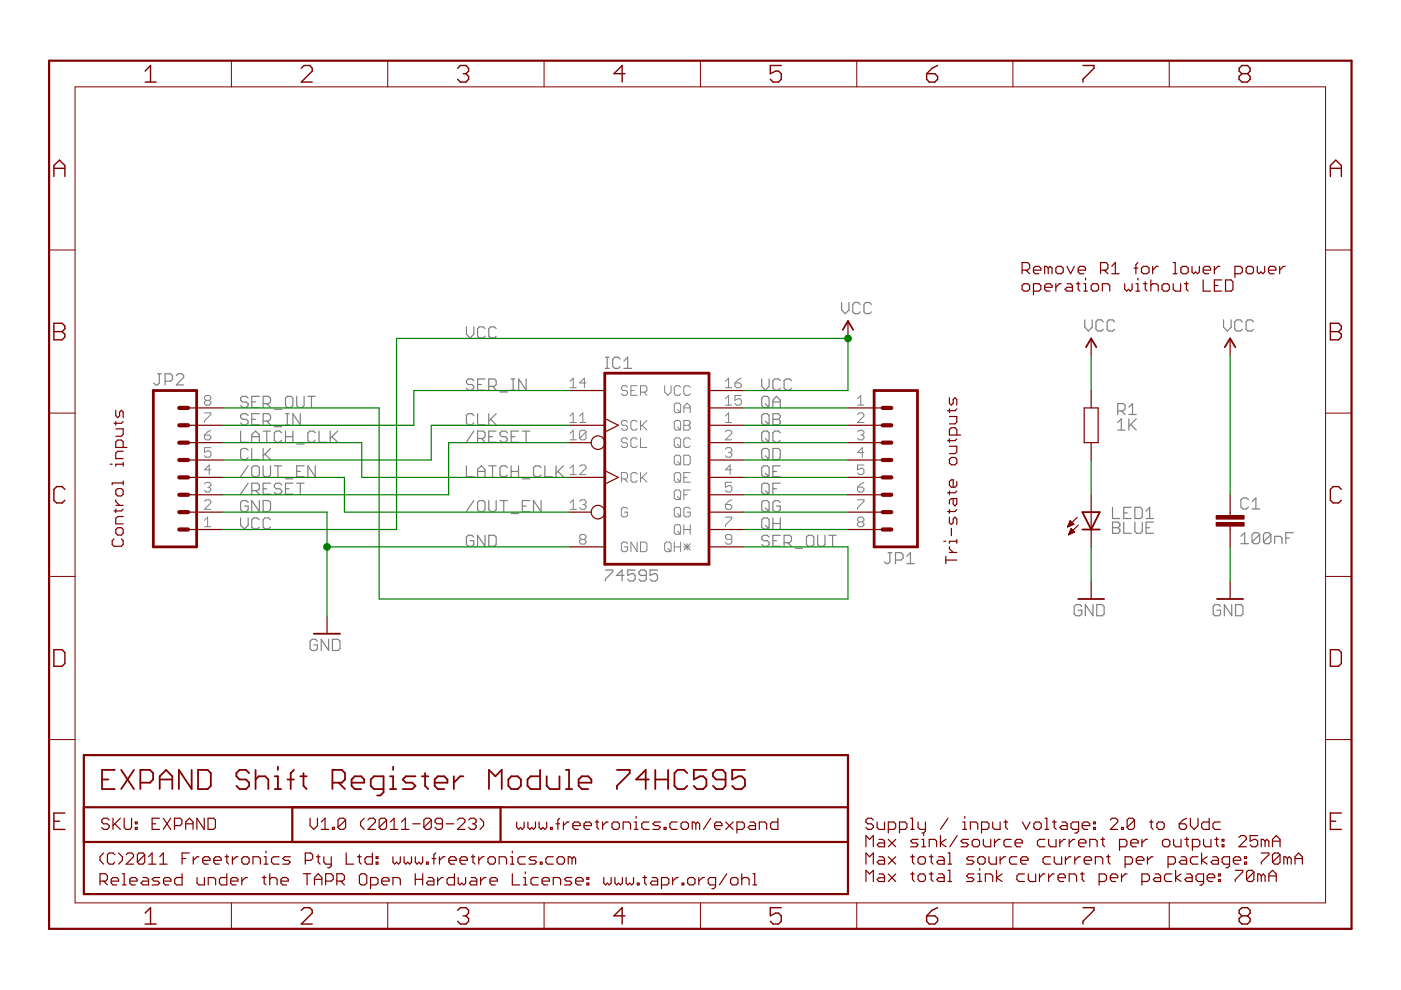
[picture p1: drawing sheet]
<?xml version="1.0" encoding="utf-8"?>
<!DOCTYPE eagle SYSTEM "eagle.dtd">
<eagle version="9.3.0">
<drawing>
<settings>
<setting alwaysvectorfont="no"/>
<setting keepoldvectorfont="yes"/>
<setting verticaltext="up"/>
</settings>
<grid distance="0.1" unitdist="inch" unit="inch" style="lines" multiple="1" display="no" altdistance="0.01" altunitdist="inch" altunit="inch"/>
<schematic xreflabel="%F%N/%S.%C%R" xrefpart="/%S.%C%R">
<libraries>
<library name="freetronics">
<symbols>
<symbol name="GND">
<wire x1="-1.905" y1="0" x2="1.905" y2="0" width="0.254" layer="94"/>
<text x="-2.54" y="-2.54" size="1.778" layer="96">&gt;VALUE</text>
<pin name="GND" x="0" y="2.54" visible="off" length="short" direction="sup" rot="R270"/>
</symbol>
</symbols>
<devicesets>
<deviceset name="GND" prefix="GND">
<gates>
<gate name="1" symbol="GND" x="0" y="0"/>
</gates>
<devices>
<device name="">
<technologies>
<technology name=""/>
</technologies>
</device>
</devices>
</deviceset>
</devicesets>
</library>
<library name="freetronics-master-v1">
<symbols>
<symbol name="RESISTOR">
<wire x1="-2.54" y1="1.016" x2="2.54" y2="1.016" width="0.1524" layer="94"/>
<wire x1="-2.54" y1="-1.016" x2="-2.54" y2="1.016" width="0.1524" layer="94"/>
<wire x1="2.54" y1="-1.016" x2="2.54" y2="1.016" width="0.1524" layer="94"/>
<wire x1="-2.54" y1="-1.016" x2="2.54" y2="-1.016" width="0.1524" layer="94"/>
<text x="-3.81" y="1.4986" size="1.778" layer="95">&gt;NAME</text>
<text x="-3.81" y="-3.302" size="1.778" layer="96">&gt;VALUE</text>
<pin name="2" x="5.08" y="0" visible="off" length="short" direction="pas" swaplevel="1" rot="R180"/>
<pin name="1" x="-5.08" y="0" visible="off" length="short" direction="pas" swaplevel="1"/>
</symbol>
<symbol name="M08">
<wire x1="1.27" y1="-10.16" x2="-5.08" y2="-10.16" width="0.4064" layer="94"/>
<wire x1="-1.27" y1="-2.54" x2="0" y2="-2.54" width="0.6096" layer="94"/>
<wire x1="-1.27" y1="-5.08" x2="0" y2="-5.08" width="0.6096" layer="94"/>
<wire x1="-1.27" y1="-7.62" x2="0" y2="-7.62" width="0.6096" layer="94"/>
<wire x1="-5.08" y1="12.7" x2="-5.08" y2="-10.16" width="0.4064" layer="94"/>
<wire x1="1.27" y1="-10.16" x2="1.27" y2="12.7" width="0.4064" layer="94"/>
<wire x1="-5.08" y1="12.7" x2="1.27" y2="12.7" width="0.4064" layer="94"/>
<wire x1="-1.27" y1="2.54" x2="0" y2="2.54" width="0.6096" layer="94"/>
<wire x1="-1.27" y1="0" x2="0" y2="0" width="0.6096" layer="94"/>
<wire x1="-1.27" y1="5.08" x2="0" y2="5.08" width="0.6096" layer="94"/>
<wire x1="-1.27" y1="7.62" x2="0" y2="7.62" width="0.6096" layer="94"/>
<wire x1="-1.27" y1="10.16" x2="0" y2="10.16" width="0.6096" layer="94"/>
<text x="-5.08" y="-12.7" size="1.778" layer="96">&gt;VALUE</text>
<text x="-5.08" y="13.462" size="1.778" layer="95">&gt;NAME</text>
<pin name="1" x="5.08" y="-7.62" visible="pad" length="middle" direction="pas" swaplevel="1" rot="R180"/>
<pin name="2" x="5.08" y="-5.08" visible="pad" length="middle" direction="pas" swaplevel="1" rot="R180"/>
<pin name="3" x="5.08" y="-2.54" visible="pad" length="middle" direction="pas" swaplevel="1" rot="R180"/>
<pin name="4" x="5.08" y="0" visible="pad" length="middle" direction="pas" swaplevel="1" rot="R180"/>
<pin name="5" x="5.08" y="2.54" visible="pad" length="middle" direction="pas" swaplevel="1" rot="R180"/>
<pin name="6" x="5.08" y="5.08" visible="pad" length="middle" direction="pas" swaplevel="1" rot="R180"/>
<pin name="7" x="5.08" y="7.62" visible="pad" length="middle" direction="pas" swaplevel="1" rot="R180"/>
<pin name="8" x="5.08" y="10.16" visible="pad" length="middle" direction="pas" swaplevel="1" rot="R180"/>
</symbol>
</symbols>
<devicesets>
<deviceset name="RESISTOR" prefix="R" uservalue="yes">
<gates>
<gate name="G$1" symbol="RESISTOR" x="0" y="0"/>
</gates>
<devices>
<device name="1206" package="1206">
<connects>
<connect gate="G$1" pin="1" pad="1"/>
<connect gate="G$1" pin="2" pad="2"/>
</connects>
<technologies>
<technology name=""/>
</technologies>
</device>
<device name="0603" package="0603">
<connects>
<connect gate="G$1" pin="1" pad="1"/>
<connect gate="G$1" pin="2" pad="2"/>
</connects>
<technologies>
<technology name=""/>
</technologies>
</device>
<device name="PTH1" package="AXIAL-0.3">
<connects>
<connect gate="G$1" pin="1" pad="P$1"/>
<connect gate="G$1" pin="2" pad="P$2"/>
</connects>
<technologies>
<technology name=""/>
</technologies>
</device>
<device name="2010" package="R2010">
<connects>
<connect gate="G$1" pin="1" pad="1"/>
<connect gate="G$1" pin="2" pad="2"/>
</connects>
<technologies>
<technology name=""/>
</technologies>
</device>
<device name="0402" package="C0402">
<connects>
<connect gate="G$1" pin="1" pad="1"/>
<connect gate="G$1" pin="2" pad="2"/>
</connects>
<technologies>
<technology name=""/>
</technologies>
</device>
<device name="0805" package="0805">
<connects>
<connect gate="G$1" pin="1" pad="1"/>
<connect gate="G$1" pin="2" pad="2"/>
</connects>
<technologies>
<technology name=""/>
</technologies>
</device>
<device name="0805-LARGE" package="0805-LARGE">
<connects>
<connect gate="G$1" pin="1" pad="1"/>
<connect gate="G$1" pin="2" pad="2"/>
</connects>
<technologies>
<technology name=""/>
</technologies>
</device>
</devices>
</deviceset>
<deviceset name="M08" prefix="JP" uservalue="yes">
<gates>
<gate name="G$1" symbol="M08" x="-2.54" y="0"/>
</gates>
<devices>
<device name="" package="1X08">
<connects>
<connect gate="G$1" pin="1" pad="1"/>
<connect gate="G$1" pin="2" pad="2"/>
<connect gate="G$1" pin="3" pad="3"/>
<connect gate="G$1" pin="4" pad="4"/>
<connect gate="G$1" pin="5" pad="5"/>
<connect gate="G$1" pin="6" pad="6"/>
<connect gate="G$1" pin="7" pad="7"/>
<connect gate="G$1" pin="8" pad="8"/>
</connects>
<technologies>
<technology name=""/>
</technologies>
</device>
<device name="LOCK" package="1X08_LOCK">
<connects>
<connect gate="G$1" pin="1" pad="1"/>
<connect gate="G$1" pin="2" pad="2"/>
<connect gate="G$1" pin="3" pad="3"/>
<connect gate="G$1" pin="4" pad="4"/>
<connect gate="G$1" pin="5" pad="5"/>
<connect gate="G$1" pin="6" pad="6"/>
<connect gate="G$1" pin="7" pad="7"/>
<connect gate="G$1" pin="8" pad="8"/>
</connects>
<technologies>
<technology name=""/>
</technologies>
</device>
<device name="LOCK_LONGPADS" package="1X08_LOCK_LONGPADS">
<connects>
<connect gate="G$1" pin="1" pad="1"/>
<connect gate="G$1" pin="2" pad="2"/>
<connect gate="G$1" pin="3" pad="3"/>
<connect gate="G$1" pin="4" pad="4"/>
<connect gate="G$1" pin="5" pad="5"/>
<connect gate="G$1" pin="6" pad="6"/>
<connect gate="G$1" pin="7" pad="7"/>
<connect gate="G$1" pin="8" pad="8"/>
</connects>
<technologies>
<technology name=""/>
</technologies>
</device>
</devices>
</deviceset>
</devicesets>
</library>
<library name="freetronics-marc">
<symbols>
<symbol name="LED">
<wire x1="1.27" y1="0" x2="0" y2="-2.54" width="0.254" layer="94"/>
<wire x1="0" y1="-2.54" x2="-1.27" y2="0" width="0.254" layer="94"/>
<wire x1="1.27" y1="-2.54" x2="0" y2="-2.54" width="0.254" layer="94"/>
<wire x1="0" y1="-2.54" x2="-1.27" y2="-2.54" width="0.254" layer="94"/>
<wire x1="1.27" y1="0" x2="0" y2="0" width="0.254" layer="94"/>
<wire x1="0" y1="0" x2="-1.27" y2="0" width="0.254" layer="94"/>
<wire x1="0" y1="0" x2="0" y2="-2.54" width="0.1524" layer="94"/>
<wire x1="-2.032" y1="-0.762" x2="-3.429" y2="-2.159" width="0.1524" layer="94"/>
<wire x1="-1.905" y1="-1.905" x2="-3.302" y2="-3.302" width="0.1524" layer="94"/>
<text x="3.556" y="-4.572" size="1.778" layer="95" rot="R90">&gt;NAME</text>
<text x="5.715" y="-4.572" size="1.778" layer="96" rot="R90">&gt;VALUE</text>
<pin name="C" x="0" y="-5.08" visible="off" length="short" direction="pas" rot="R90"/>
<pin name="A" x="0" y="2.54" visible="off" length="short" direction="pas" rot="R270"/>
<polygon width="0.1524" layer="94">
<vertex x="-3.429" y="-2.159"/>
<vertex x="-3.048" y="-1.27"/>
<vertex x="-2.54" y="-1.778"/>
</polygon>
<polygon width="0.1524" layer="94">
<vertex x="-3.302" y="-3.302"/>
<vertex x="-2.921" y="-2.413"/>
<vertex x="-2.413" y="-2.921"/>
</polygon>
</symbol>
<symbol name="VCC2">
<wire x1="0.762" y1="1.27" x2="0" y2="2.54" width="0.254" layer="94"/>
<wire x1="0" y1="2.54" x2="-0.762" y2="1.27" width="0.254" layer="94"/>
<text x="-1.016" y="3.556" size="1.778" layer="96">&gt;VALUE</text>
<pin name="VCC" x="0" y="0" visible="off" length="short" direction="sup" rot="R90"/>
</symbol>
</symbols>
<devicesets>
<deviceset name="LED" prefix="LED" uservalue="yes">
<gates>
<gate name="G$1" symbol="LED" x="0" y="0"/>
</gates>
<devices>
<device name="5MM" package="LED5MM">
<connects>
<connect gate="G$1" pin="A" pad="A"/>
<connect gate="G$1" pin="C" pad="K"/>
</connects>
<technologies>
<technology name=""/>
</technologies>
</device>
<device name="3MM" package="LED3MM">
<connects>
<connect gate="G$1" pin="A" pad="A"/>
<connect gate="G$1" pin="C" pad="K"/>
</connects>
<technologies>
<technology name=""/>
</technologies>
</device>
<device name="1206" package="LED-1206">
<connects>
<connect gate="G$1" pin="A" pad="A"/>
<connect gate="G$1" pin="C" pad="C"/>
</connects>
<technologies>
<technology name=""/>
</technologies>
</device>
<device name="0603" package="LED-0603">
<connects>
<connect gate="G$1" pin="A" pad="A"/>
<connect gate="G$1" pin="C" pad="C"/>
</connects>
<technologies>
<technology name=""/>
</technologies>
</device>
<device name="10MM" package="LED10MM">
<connects>
<connect gate="G$1" pin="A" pad="A"/>
<connect gate="G$1" pin="C" pad="C"/>
</connects>
<technologies>
<technology name=""/>
</technologies>
</device>
<device name="0805" package="LED-0805">
<connects>
<connect gate="G$1" pin="A" pad="A"/>
<connect gate="G$1" pin="C" pad="C"/>
</connects>
<technologies>
<technology name=""/>
</technologies>
</device>
<device name="0805-LARGE" package="LED-0805-LARGE">
<connects>
<connect gate="G$1" pin="A" pad="A"/>
<connect gate="G$1" pin="C" pad="C"/>
</connects>
<technologies>
<technology name=""/>
</technologies>
</device>
</devices>
</deviceset>
<deviceset name="VCC" prefix="P+">
<gates>
<gate name="1" symbol="VCC2" x="0" y="0"/>
</gates>
<devices>
<device name="">
<technologies>
<technology name=""/>
</technologies>
</device>
</devices>
</deviceset>
</devicesets>
</library>
<library name="freetronics-original">
<symbols>
<symbol name="74595">
<wire x1="-5.08" y1="-15.24" x2="10.16" y2="-15.24" width="0.4064" layer="94"/>
<wire x1="10.16" y1="-15.24" x2="10.16" y2="12.7" width="0.4064" layer="94"/>
<wire x1="10.16" y1="12.7" x2="-5.08" y2="12.7" width="0.4064" layer="94"/>
<wire x1="-5.08" y1="12.7" x2="-5.08" y2="-15.24" width="0.4064" layer="94"/>
<text x="-5.08" y="13.335" size="1.778" layer="95">&gt;NAME</text>
<text x="-5.08" y="-17.78" size="1.778" layer="96">&gt;VALUE</text>
<pin name="QB" x="15.24" y="5.08" length="middle" direction="hiz" rot="R180"/>
<pin name="QC" x="15.24" y="2.54" length="middle" direction="hiz" rot="R180"/>
<pin name="QD" x="15.24" y="0" length="middle" direction="hiz" rot="R180"/>
<pin name="QE" x="15.24" y="-2.54" length="middle" direction="hiz" rot="R180"/>
<pin name="QF" x="15.24" y="-5.08" length="middle" direction="hiz" rot="R180"/>
<pin name="QG" x="15.24" y="-7.62" length="middle" direction="hiz" rot="R180"/>
<pin name="QH" x="15.24" y="-10.16" length="middle" direction="hiz" rot="R180"/>
<pin name="SCL" x="-10.16" y="2.54" length="middle" direction="in" function="dot"/>
<pin name="SCK" x="-10.16" y="5.08" length="middle" direction="in" function="clk"/>
<pin name="RCK" x="-10.16" y="-2.54" length="middle" direction="in" function="clk"/>
<pin name="G" x="-10.16" y="-7.62" length="middle" direction="in" function="dot"/>
<pin name="SER" x="-10.16" y="10.16" length="middle" direction="in"/>
<pin name="QA" x="15.24" y="7.62" length="middle" direction="hiz" rot="R180"/>
<pin name="QH*" x="15.24" y="-12.7" length="middle" direction="hiz" rot="R180"/>
<pin name="GND" x="-10.16" y="-12.7" length="middle" direction="pwr"/>
<pin name="VCC" x="15.24" y="10.16" length="middle" direction="pwr" rot="R180"/>
</symbol>
</symbols>
<devicesets>
<deviceset name="74*595" prefix="IC">
<gates>
<gate name="A" symbol="74595" x="22.86" y="0"/>
</gates>
<devices>
<device name="N" package="DIL16">
<connects>
<connect gate="A" pin="G" pad="13"/>
<connect gate="A" pin="GND" pad="8"/>
<connect gate="A" pin="QA" pad="15"/>
<connect gate="A" pin="QB" pad="1"/>
<connect gate="A" pin="QC" pad="2"/>
<connect gate="A" pin="QD" pad="3"/>
<connect gate="A" pin="QE" pad="4"/>
<connect gate="A" pin="QF" pad="5"/>
<connect gate="A" pin="QG" pad="6"/>
<connect gate="A" pin="QH" pad="7"/>
<connect gate="A" pin="QH*" pad="9"/>
<connect gate="A" pin="RCK" pad="12"/>
<connect gate="A" pin="SCK" pad="11"/>
<connect gate="A" pin="SCL" pad="10"/>
<connect gate="A" pin="SER" pad="14"/>
<connect gate="A" pin="VCC" pad="16"/>
</connects>
<technologies>
<technology name="LS"/>
</technologies>
</device>
<device name="D" package="SO16">
<connects>
<connect gate="A" pin="G" pad="13"/>
<connect gate="A" pin="GND" pad="8"/>
<connect gate="A" pin="QA" pad="15"/>
<connect gate="A" pin="QB" pad="1"/>
<connect gate="A" pin="QC" pad="2"/>
<connect gate="A" pin="QD" pad="3"/>
<connect gate="A" pin="QE" pad="4"/>
<connect gate="A" pin="QF" pad="5"/>
<connect gate="A" pin="QG" pad="6"/>
<connect gate="A" pin="QH" pad="7"/>
<connect gate="A" pin="QH*" pad="9"/>
<connect gate="A" pin="RCK" pad="12"/>
<connect gate="A" pin="SCK" pad="11"/>
<connect gate="A" pin="SCL" pad="10"/>
<connect gate="A" pin="SER" pad="14"/>
<connect gate="A" pin="VCC" pad="16"/>
</connects>
<technologies>
<technology name="LS"/>
</technologies>
</device>
<device name="FK" package="LCC20">
<connects>
<connect gate="A" pin="G" pad="17"/>
<connect gate="A" pin="GND" pad="10"/>
<connect gate="A" pin="QA" pad="19"/>
<connect gate="A" pin="QB" pad="2"/>
<connect gate="A" pin="QC" pad="3"/>
<connect gate="A" pin="QD" pad="4"/>
<connect gate="A" pin="QE" pad="5"/>
<connect gate="A" pin="QF" pad="7"/>
<connect gate="A" pin="QG" pad="8"/>
<connect gate="A" pin="QH" pad="9"/>
<connect gate="A" pin="QH*" pad="12"/>
<connect gate="A" pin="RCK" pad="15"/>
<connect gate="A" pin="SCK" pad="14"/>
<connect gate="A" pin="SCL" pad="13"/>
<connect gate="A" pin="SER" pad="18"/>
<connect gate="A" pin="VCC" pad="20"/>
</connects>
<technologies>
<technology name="LS"/>
</technologies>
</device>
<device name="" package="TSSOP16">
<connects>
<connect gate="A" pin="G" pad="13"/>
<connect gate="A" pin="GND" pad="8"/>
<connect gate="A" pin="QA" pad="15"/>
<connect gate="A" pin="QB" pad="1"/>
<connect gate="A" pin="QC" pad="2"/>
<connect gate="A" pin="QD" pad="3"/>
<connect gate="A" pin="QE" pad="4"/>
<connect gate="A" pin="QF" pad="5"/>
<connect gate="A" pin="QG" pad="6"/>
<connect gate="A" pin="QH" pad="7"/>
<connect gate="A" pin="QH*" pad="9"/>
<connect gate="A" pin="RCK" pad="12"/>
<connect gate="A" pin="SCK" pad="11"/>
<connect gate="A" pin="SCL" pad="10"/>
<connect gate="A" pin="SER" pad="14"/>
<connect gate="A" pin="VCC" pad="16"/>
</connects>
<technologies>
<technology name=""/>
</technologies>
</device>
</devices>
</deviceset>
</devicesets>
</library>
<library name="freetronics-master-v1.1">
<symbols>
<symbol name="CAP">
<wire x1="0" y1="2.54" x2="0" y2="2.032" width="0.1524" layer="94"/>
<wire x1="0" y1="0" x2="0" y2="0.508" width="0.1524" layer="94"/>
<text x="1.524" y="2.921" size="1.778" layer="95">&gt;NAME</text>
<text x="1.524" y="-2.159" size="1.778" layer="96">&gt;VALUE</text>
<rectangle x1="-2.032" y1="0.508" x2="2.032" y2="1.016" layer="94"/>
<rectangle x1="-2.032" y1="1.524" x2="2.032" y2="2.032" layer="94"/>
<pin name="1" x="0" y="5.08" visible="off" length="short" direction="pas" swaplevel="1" rot="R270"/>
<pin name="2" x="0" y="-2.54" visible="off" length="short" direction="pas" swaplevel="1" rot="R90"/>
</symbol>
</symbols>
<devicesets>
<deviceset name="CAP" prefix="C" uservalue="yes">
<gates>
<gate name="G$1" symbol="CAP" x="0" y="0"/>
</gates>
<devices>
<device name="0603" package="0603">
<connects>
<connect gate="G$1" pin="1" pad="1"/>
<connect gate="G$1" pin="2" pad="2"/>
</connects>
<technologies>
<technology name=""/>
</technologies>
</device>
<device name="PTH" package="CAP-PTH-SMALL">
<connects>
<connect gate="G$1" pin="1" pad="1"/>
<connect gate="G$1" pin="2" pad="2"/>
</connects>
<technologies>
<technology name=""/>
</technologies>
</device>
<device name="PTH2" package="CAP-PTH-SMALL2">
<connects>
<connect gate="G$1" pin="1" pad="1"/>
<connect gate="G$1" pin="2" pad="2"/>
</connects>
<technologies>
<technology name=""/>
</technologies>
</device>
<device name="0402" package="C0402">
<connects>
<connect gate="G$1" pin="1" pad="1"/>
<connect gate="G$1" pin="2" pad="2"/>
</connects>
<technologies>
<technology name=""/>
</technologies>
</device>
<device name="0805" package="0805">
<connects>
<connect gate="G$1" pin="1" pad="1"/>
<connect gate="G$1" pin="2" pad="2"/>
</connects>
<technologies>
<technology name=""/>
</technologies>
</device>
<device name="PTH3" package="CAP-PTH-LARGE">
<connects>
<connect gate="G$1" pin="1" pad="1"/>
<connect gate="G$1" pin="2" pad="2"/>
</connects>
<technologies>
<technology name=""/>
</technologies>
</device>
<device name="SMD" package="GRM43D">
<connects>
<connect gate="G$1" pin="1" pad="A"/>
<connect gate="G$1" pin="2" pad="C"/>
</connects>
<technologies>
<technology name=""/>
</technologies>
</device>
<device name="0805-LARGE" package="0805-LARGE">
<connects>
<connect gate="G$1" pin="1" pad="1"/>
<connect gate="G$1" pin="2" pad="2"/>
</connects>
<technologies>
<technology name=""/>
</technologies>
</device>
</devices>
</deviceset>
</devicesets>
</library>
</libraries>
<attributes>
</attributes>
<variantdefs>
</variantdefs>
<classes>
<class number="0" name="default" width="0" drill="0">
</class>
</classes>
<parts>
<part name="GND5" library="freetronics" deviceset="GND" device=""/>
<part name="R1" library="freetronics-master-v1" deviceset="RESISTOR" device="0603" value="2K2"/>
<part name="LED1" library="freetronics-marc" deviceset="LED" device="0603" value="BLUE"/>
<part name="P+1" library="freetronics-marc" deviceset="VCC" device=""/>
<part name="IC1" library="freetronics-original" deviceset="74*595" device=""/>
<part name="JP1" library="freetronics-master-v1" deviceset="M08" device="" value="Outputs"/>
<part name="JP2" library="freetronics-master-v1" deviceset="M08" device="" value="Inputs"/>
<part name="P+2" library="freetronics-marc" deviceset="VCC" device=""/>
<part name="GND1" library="freetronics" deviceset="GND" device=""/>
<part name="C1" library="freetronics-master-v1.1" deviceset="CAP" device="0603" value="100nF"/>
<part name="GND2" library="freetronics" deviceset="GND" device=""/>
<part name="P+3" library="freetronics-marc" deviceset="VCC" device=""/>
</parts>
<sheets>
<sheet>
<plain>
<text x="7.62" y="20.32" size="3.048" layer="94">EXPAND Shift Register Module 74HC595</text>
<text x="38.1" y="14.478" size="1.778" layer="94">V1.0 (2011-09-23)</text>
<text x="7.62" y="14.478" size="1.778" layer="94">SKU: EXPAND</text>
<text x="7.366" y="9.398" size="1.778" layer="94">(C)2011 Freetronics Pty Ltd: www.freetronics.com</text>
<text x="7.366" y="6.35" size="1.778" layer="94">Released under the TAPR Open Hardware License: www.tapr.org/ohl</text>
<text x="68.326" y="14.478" size="1.778" layer="94">www.freetronics.com/expand</text>
<text x="119.38" y="14.478" size="1.778" layer="94">Supply / input voltage: 2.0 to 6Vdc</text>
<text x="119.38" y="11.938" size="1.778" layer="94">Max sink/source current per output: 25mA</text>
<text x="142.24" y="95.758" size="1.778" layer="94">Remove R1 for lower power</text>
<text x="142.24" y="93.218" size="1.778" layer="94">operation without LED</text>
<text x="119.38" y="9.398" size="1.778" layer="94">Max total source current per package: 70mA</text>
<text x="119.38" y="6.858" size="1.778" layer="94">Max total sink current per package: 70mA</text>
<text x="10.922" y="55.88" size="1.778" layer="94" rot="R90">Control inputs</text>
<text x="132.842" y="53.34" size="1.778" layer="94" rot="R90">Tri-state outputs</text>
<frame x1="0" y1="0" x2="190.5" y2="127" columns="8" rows="5" layer="94"/>
<frame x1="5.08" y1="12.7" x2="116.84" y2="25.4" columns="0" rows="0" layer="94" border-left="no" border-top="no" border-right="no" border-bottom="no"/>
<frame x1="35.56" y1="12.7" x2="66.04" y2="17.78" columns="8" rows="5" layer="94"/>
<frame x1="5.08" y1="5.08" x2="116.84" y2="17.78" columns="0" rows="0" layer="94" border-left="no" border-top="no" border-right="no" border-bottom="no"/>
</plain>
<instances>
<instance part="GND5" gate="1" x="152.4" y="48.26" smashed="yes">
<attribute name="VALUE" x="149.86" y="45.72" size="1.778" layer="96"/>
</instance>
<instance part="R1" gate="G$1" x="152.4" y="73.66" smashed="yes" rot="R90">
<attribute name="NAME" x="156.21" y="75.1586" size="1.778" layer="95"/>
<attribute name="VALUE" x="156.21" y="72.898" size="1.778" layer="96"/>
</instance>
<instance part="LED1" gate="G$1" x="152.4" y="60.96" smashed="yes">
<attribute name="NAME" x="155.448" y="59.944" size="1.778" layer="95"/>
<attribute name="VALUE" x="155.448" y="57.785" size="1.778" layer="96"/>
</instance>
<instance part="P+1" gate="1" x="152.4" y="83.82" smashed="yes">
<attribute name="VALUE" x="151.384" y="87.376" size="1.778" layer="96"/>
</instance>
<instance part="IC1" gate="A" x="86.36" y="68.58" smashed="yes">
<attribute name="NAME" x="81.28" y="81.915" size="1.778" layer="95"/>
<attribute name="VALUE" x="81.28" y="50.8" size="1.778" layer="96"/>
</instance>
<instance part="JP1" gate="G$1" x="121.92" y="68.58" smashed="yes" rot="R180">
<attribute name="VALUE" x="127" y="81.28" size="1.778" layer="96" rot="R180"/>
<attribute name="NAME" x="127" y="55.118" size="1.778" layer="95" rot="R180"/>
</instance>
<instance part="JP2" gate="G$1" x="20.32" y="66.04" smashed="yes">
<attribute name="VALUE" x="15.24" y="53.34" size="1.778" layer="96"/>
<attribute name="NAME" x="15.24" y="79.502" size="1.778" layer="95"/>
</instance>
<instance part="P+2" gate="1" x="116.84" y="86.36" smashed="yes">
<attribute name="VALUE" x="115.824" y="89.916" size="1.778" layer="96"/>
</instance>
<instance part="GND1" gate="1" x="40.64" y="43.18" smashed="yes">
<attribute name="VALUE" x="38.1" y="40.64" size="1.778" layer="96"/>
</instance>
<instance part="C1" gate="G$1" x="172.72" y="58.42" smashed="yes">
<attribute name="NAME" x="174.244" y="61.341" size="1.778" layer="95"/>
<attribute name="VALUE" x="174.244" y="56.261" size="1.778" layer="96"/>
</instance>
<instance part="GND2" gate="1" x="172.72" y="48.26" smashed="yes">
<attribute name="VALUE" x="170.18" y="45.72" size="1.778" layer="96"/>
</instance>
<instance part="P+3" gate="1" x="172.72" y="83.82" smashed="yes">
<attribute name="VALUE" x="171.704" y="87.376" size="1.778" layer="96"/>
</instance>
</instances>
<busses>
</busses>
<nets>
<net name="GND" class="0">
<segment>
<wire x1="152.4" y1="55.88" x2="152.4" y2="50.8" width="0.1524" layer="91"/>
<pinref part="GND5" gate="1" pin="GND"/>
<pinref part="LED1" gate="G$1" pin="C"/>
</segment>
<segment>
<wire x1="25.4" y1="60.96" x2="40.64" y2="60.96" width="0.1524" layer="91"/>
<wire x1="40.64" y1="60.96" x2="40.64" y2="55.88" width="0.1524" layer="91"/>
<wire x1="40.64" y1="55.88" x2="76.2" y2="55.88" width="0.1524" layer="91"/>
<wire x1="40.64" y1="55.88" x2="40.64" y2="45.72" width="0.1524" layer="91"/>
<junction x="40.64" y="55.88"/>
<label x="27.94" y="60.96" size="1.778" layer="95"/>
<label x="60.96" y="55.88" size="1.778" layer="95"/>
<pinref part="JP2" gate="G$1" pin="2"/>
<pinref part="IC1" gate="A" pin="GND"/>
<pinref part="GND1" gate="1" pin="GND"/>
</segment>
<segment>
<wire x1="172.72" y1="50.8" x2="172.72" y2="55.88" width="0.1524" layer="91"/>
<pinref part="C1" gate="G$1" pin="2"/>
<pinref part="GND2" gate="1" pin="GND"/>
</segment>
</net>
<net name="VCC" class="0">
<segment>
<wire x1="152.4" y1="78.74" x2="152.4" y2="83.82" width="0.1524" layer="91"/>
<pinref part="P+1" gate="1" pin="VCC"/>
<pinref part="R1" gate="G$1" pin="2"/>
</segment>
<segment>
<wire x1="25.4" y1="58.42" x2="50.8" y2="58.42" width="0.1524" layer="91"/>
<wire x1="50.8" y1="58.42" x2="50.8" y2="86.36" width="0.1524" layer="91"/>
<wire x1="50.8" y1="86.36" x2="116.84" y2="86.36" width="0.1524" layer="91"/>
<wire x1="116.84" y1="86.36" x2="116.84" y2="78.74" width="0.1524" layer="91"/>
<wire x1="116.84" y1="78.74" x2="101.6" y2="78.74" width="0.1524" layer="91"/>
<junction x="116.84" y="86.36"/>
<label x="60.96" y="86.36" size="1.778" layer="95"/>
<label x="27.94" y="58.42" size="1.778" layer="95"/>
<label x="104.14" y="78.74" size="1.778" layer="95"/>
<pinref part="JP2" gate="G$1" pin="1"/>
<pinref part="IC1" gate="A" pin="VCC"/>
<pinref part="P+2" gate="1" pin="VCC"/>
</segment>
<segment>
<wire x1="172.72" y1="83.82" x2="172.72" y2="63.5" width="0.1524" layer="91"/>
<pinref part="C1" gate="G$1" pin="1"/>
<pinref part="P+3" gate="1" pin="VCC"/>
</segment>
</net>
<net name="N$1" class="0">
<segment>
<wire x1="152.4" y1="63.5" x2="152.4" y2="68.58" width="0.1524" layer="91"/>
<pinref part="R1" gate="G$1" pin="1"/>
<pinref part="LED1" gate="G$1" pin="A"/>
</segment>
</net>
<net name="QA" class="0">
<segment>
<wire x1="116.84" y1="76.2" x2="101.6" y2="76.2" width="0.1524" layer="91"/>
<label x="104.14" y="76.2" size="1.778" layer="95"/>
<pinref part="IC1" gate="A" pin="QA"/>
<pinref part="JP1" gate="G$1" pin="1"/>
</segment>
</net>
<net name="QB" class="0">
<segment>
<wire x1="116.84" y1="73.66" x2="101.6" y2="73.66" width="0.1524" layer="91"/>
<label x="104.14" y="73.66" size="1.778" layer="95"/>
<pinref part="IC1" gate="A" pin="QB"/>
<pinref part="JP1" gate="G$1" pin="2"/>
</segment>
</net>
<net name="QC" class="0">
<segment>
<wire x1="116.84" y1="71.12" x2="101.6" y2="71.12" width="0.1524" layer="91"/>
<label x="104.14" y="71.12" size="1.778" layer="95"/>
<pinref part="IC1" gate="A" pin="QC"/>
<pinref part="JP1" gate="G$1" pin="3"/>
</segment>
</net>
<net name="QD" class="0">
<segment>
<wire x1="116.84" y1="68.58" x2="101.6" y2="68.58" width="0.1524" layer="91"/>
<label x="104.14" y="68.58" size="1.778" layer="95"/>
<pinref part="IC1" gate="A" pin="QD"/>
<pinref part="JP1" gate="G$1" pin="4"/>
</segment>
</net>
<net name="QE" class="0">
<segment>
<wire x1="116.84" y1="66.04" x2="101.6" y2="66.04" width="0.1524" layer="91"/>
<label x="104.14" y="66.04" size="1.778" layer="95"/>
<pinref part="IC1" gate="A" pin="QE"/>
<pinref part="JP1" gate="G$1" pin="5"/>
</segment>
</net>
<net name="QF" class="0">
<segment>
<wire x1="116.84" y1="63.5" x2="101.6" y2="63.5" width="0.1524" layer="91"/>
<label x="104.14" y="63.5" size="1.778" layer="95"/>
<pinref part="IC1" gate="A" pin="QF"/>
<pinref part="JP1" gate="G$1" pin="6"/>
</segment>
</net>
<net name="QG" class="0">
<segment>
<wire x1="116.84" y1="60.96" x2="101.6" y2="60.96" width="0.1524" layer="91"/>
<label x="104.14" y="60.96" size="1.778" layer="95"/>
<pinref part="IC1" gate="A" pin="QG"/>
<pinref part="JP1" gate="G$1" pin="7"/>
</segment>
</net>
<net name="QH" class="0">
<segment>
<wire x1="116.84" y1="58.42" x2="101.6" y2="58.42" width="0.1524" layer="91"/>
<label x="104.14" y="58.42" size="1.778" layer="95"/>
<pinref part="IC1" gate="A" pin="QH"/>
<pinref part="JP1" gate="G$1" pin="8"/>
</segment>
</net>
<net name="SER_IN" class="0">
<segment>
<wire x1="53.34" y1="78.74" x2="76.2" y2="78.74" width="0.1524" layer="91"/>
<wire x1="25.4" y1="73.66" x2="53.34" y2="73.66" width="0.1524" layer="91"/>
<wire x1="53.34" y1="73.66" x2="53.34" y2="78.74" width="0.1524" layer="91"/>
<label x="27.94" y="73.66" size="1.778" layer="95"/>
<label x="60.96" y="78.74" size="1.778" layer="95"/>
<pinref part="IC1" gate="A" pin="SER"/>
<pinref part="JP2" gate="G$1" pin="7"/>
</segment>
</net>
<net name="SER_OUT" class="0">
<segment>
<wire x1="101.6" y1="55.88" x2="116.84" y2="55.88" width="0.1524" layer="91"/>
<wire x1="116.84" y1="55.88" x2="116.84" y2="48.26" width="0.1524" layer="91"/>
<wire x1="116.84" y1="48.26" x2="48.26" y2="48.26" width="0.1524" layer="91"/>
<wire x1="48.26" y1="48.26" x2="48.26" y2="76.2" width="0.1524" layer="91"/>
<wire x1="25.4" y1="76.2" x2="48.26" y2="76.2" width="0.1524" layer="91"/>
<label x="104.14" y="55.88" size="1.778" layer="95"/>
<label x="27.94" y="76.2" size="1.778" layer="95"/>
<pinref part="IC1" gate="A" pin="QH*"/>
<pinref part="JP2" gate="G$1" pin="8"/>
</segment>
</net>
<net name="LATCH_CLK" class="0">
<segment>
<wire x1="76.2" y1="66.04" x2="45.72" y2="66.04" width="0.1524" layer="91"/>
<wire x1="45.72" y1="66.04" x2="45.72" y2="71.12" width="0.1524" layer="91"/>
<wire x1="25.4" y1="71.12" x2="45.72" y2="71.12" width="0.1524" layer="91"/>
<label x="60.96" y="66.04" size="1.778" layer="95"/>
<label x="27.94" y="71.12" size="1.778" layer="95"/>
<pinref part="IC1" gate="A" pin="RCK"/>
<pinref part="JP2" gate="G$1" pin="6"/>
</segment>
</net>
<net name="CLK" class="0">
<segment>
<wire x1="76.2" y1="73.66" x2="55.88" y2="73.66" width="0.1524" layer="91"/>
<wire x1="55.88" y1="73.66" x2="55.88" y2="68.58" width="0.1524" layer="91"/>
<wire x1="55.88" y1="68.58" x2="25.4" y2="68.58" width="0.1524" layer="91"/>
<label x="60.96" y="73.66" size="1.778" layer="95"/>
<label x="27.94" y="68.58" size="1.778" layer="95"/>
<pinref part="IC1" gate="A" pin="SCK"/>
<pinref part="JP2" gate="G$1" pin="5"/>
</segment>
</net>
<net name="/OUT_EN" class="0">
<segment>
<wire x1="76.2" y1="60.96" x2="43.18" y2="60.96" width="0.1524" layer="91"/>
<wire x1="43.18" y1="60.96" x2="43.18" y2="66.04" width="0.1524" layer="91"/>
<wire x1="25.4" y1="66.04" x2="43.18" y2="66.04" width="0.1524" layer="91"/>
<label x="60.96" y="60.96" size="1.778" layer="95"/>
<label x="27.94" y="66.04" size="1.778" layer="95"/>
<pinref part="IC1" gate="A" pin="G"/>
<pinref part="JP2" gate="G$1" pin="4"/>
</segment>
</net>
<net name="/RESET" class="0">
<segment>
<wire x1="76.2" y1="71.12" x2="58.42" y2="71.12" width="0.1524" layer="91"/>
<wire x1="58.42" y1="71.12" x2="58.42" y2="63.5" width="0.1524" layer="91"/>
<wire x1="58.42" y1="63.5" x2="25.4" y2="63.5" width="0.1524" layer="91"/>
<label x="60.96" y="71.12" size="1.778" layer="95"/>
<label x="27.94" y="63.5" size="1.778" layer="95"/>
<pinref part="IC1" gate="A" pin="SCL"/>
<pinref part="JP2" gate="G$1" pin="3"/>
</segment>
</net>
</nets>
</sheet>
</sheets>
</schematic>
</drawing>
</eagle>
